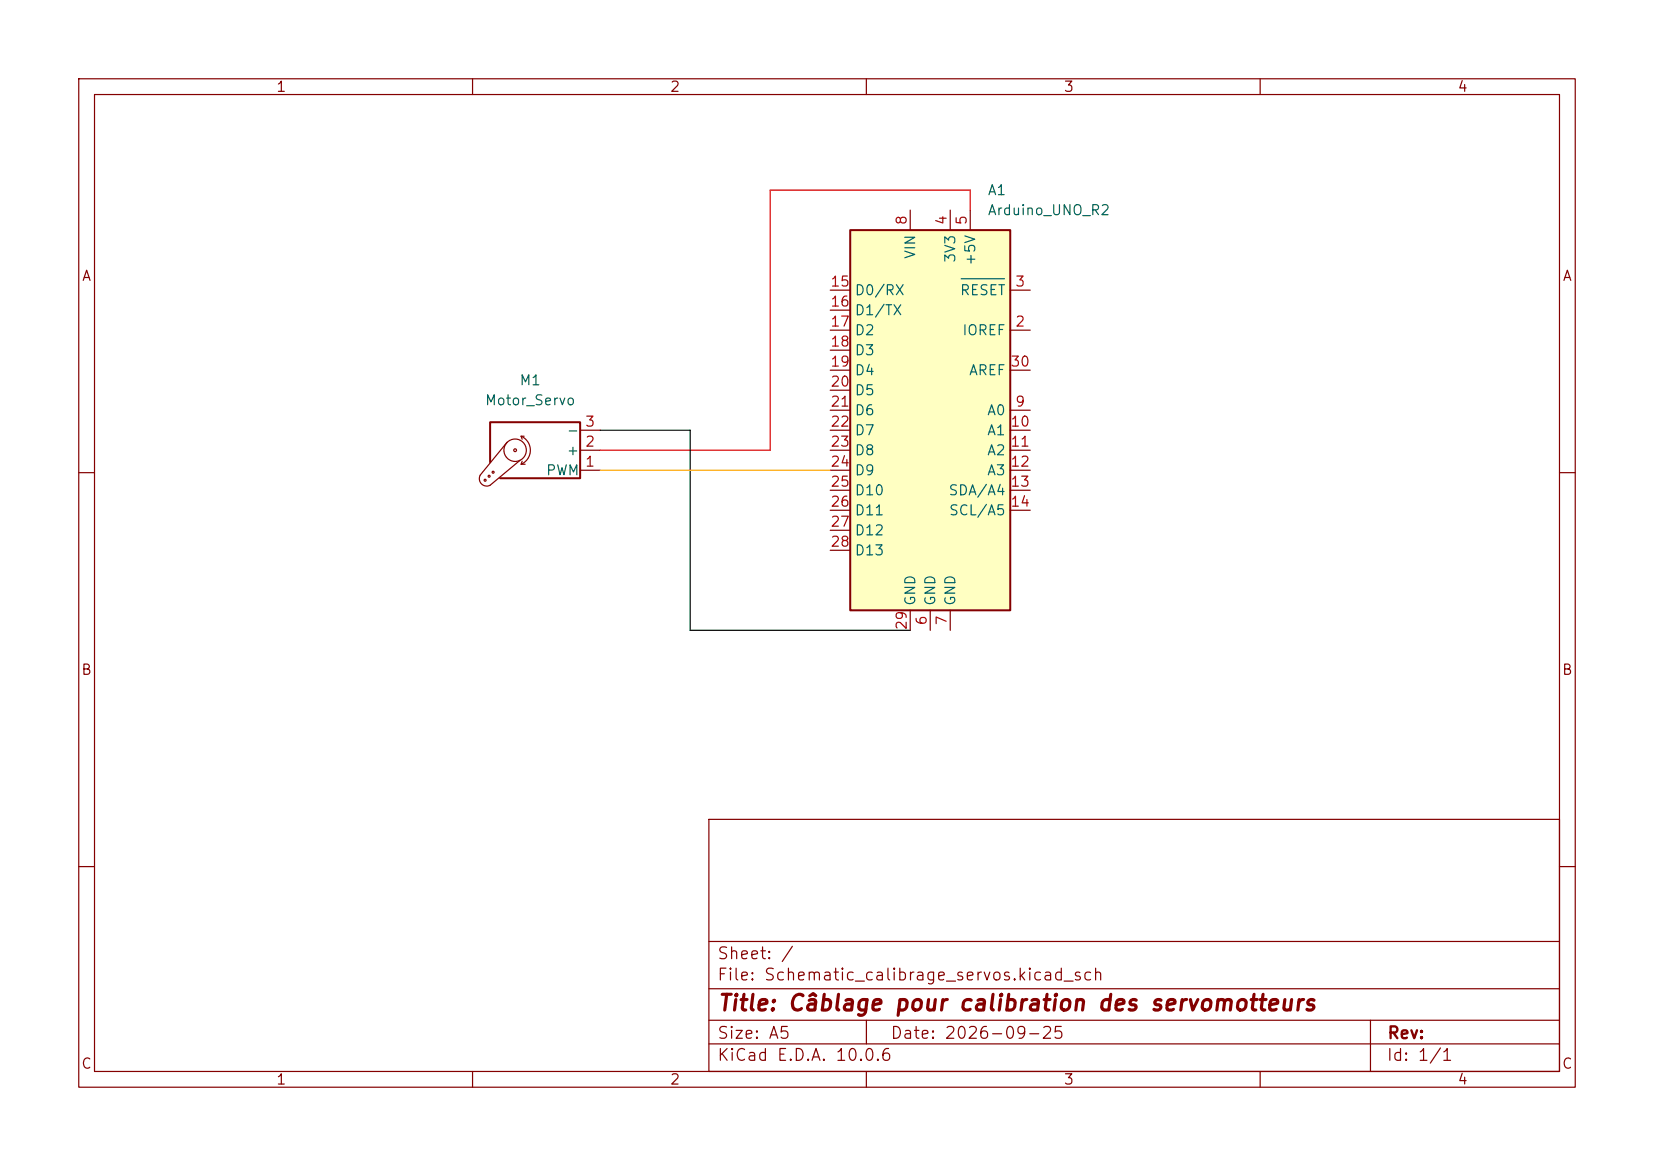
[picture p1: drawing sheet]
(kicad_sch
 (version 20260306)
 (generator "eeschema")
 (generator_version "10.0")
 (paper "A5")
 (title_block
  (title "Câblage pour calibration des servomotteurs")
  (date "2026-09-25"))
 (lib_symbols
  (symbol "MCU_Module:Arduino_UNO_R2" (exclude_from_sim no) (in_bom yes) (on_board yes)
   (in_pos_files yes)
   (duplicate_pin_numbers_are_jumpers no)
   (property "Reference" "A" (at -10.16 23.495 0) (show_name no) (do_not_autoplace no) (effects (font (size 1.27 1.27)) (justify left bottom)))
   (property "Value" "Arduino_UNO_R2" (at 5.08 -26.67 0) (show_name no) (do_not_autoplace no) (effects (font (size 1.27 1.27)) (justify left top)))
   (property "Footprint" "Module:Arduino_UNO_R2" (at 0 0 0) (show_name no) (do_not_autoplace no) (hide yes) (effects (font (size 1.27 1.27)
    (italic yes))))
   (property "Datasheet" "https://www.arduino.cc/en/Main/arduinoBoardUno" (at 0 0 0) (show_name no) (do_not_autoplace no) (hide yes) (effects (font (size 1.27 1.27))))
   (property "Description" "Arduino UNO Microcontroller Module, release 2" (at 0 0 0) (show_name no) (do_not_autoplace no) (hide yes) (effects (font (size 1.27 1.27))))
   (symbol "Arduino_UNO_R2_0_1"
    (rectangle (start -10.16 22.86) (end 10.16 -25.4) (stroke (width 0.254) (type default)) (fill (type background))))
   (symbol "Arduino_UNO_R2_1_1"
    (pin no_connect line (at -10.16 -20.32 0) (length 2.54) (hide yes) (name "NC" (effects (font (size 1.27 1.27)))) (number "1" (effects (font (size 1.27 1.27)))))
    (pin output line (at 12.7 10.16 180) (length 2.54) (name "IOREF" (effects (font (size 1.27 1.27)))) (number "2" (effects (font (size 1.27 1.27)))))
    (pin input line (at 12.7 15.24 180) (length 2.54) (name "~{RESET}" (effects (font (size 1.27 1.27)))) (number "3" (effects (font (size 1.27 1.27)))))
    (pin power_out line (at 2.54 25.4 270) (length 2.54) (name "3V3" (effects (font (size 1.27 1.27)))) (number "4" (effects (font (size 1.27 1.27)))))
    (pin power_out line (at 5.08 25.4 270) (length 2.54) (name "+5V" (effects (font (size 1.27 1.27)))) (number "5" (effects (font (size 1.27 1.27)))))
    (pin power_in line (at 0 -27.94 90) (length 2.54) (name "GND" (effects (font (size 1.27 1.27)))) (number "6" (effects (font (size 1.27 1.27)))))
    (pin power_in line (at 2.54 -27.94 90) (length 2.54) (name "GND" (effects (font (size 1.27 1.27)))) (number "7" (effects (font (size 1.27 1.27)))))
    (pin power_in line (at -2.54 25.4 270) (length 2.54) (name "VIN" (effects (font (size 1.27 1.27)))) (number "8" (effects (font (size 1.27 1.27)))))
    (pin bidirectional line (at 12.7 0 180) (length 2.54) (name "A0" (effects (font (size 1.27 1.27)))) (number "9" (effects (font (size 1.27 1.27)))))
    (pin bidirectional line (at 12.7 -2.54 180) (length 2.54) (name "A1" (effects (font (size 1.27 1.27)))) (number "10" (effects (font (size 1.27 1.27)))))
    (pin bidirectional line (at 12.7 -5.08 180) (length 2.54) (name "A2" (effects (font (size 1.27 1.27)))) (number "11" (effects (font (size 1.27 1.27)))))
    (pin bidirectional line (at 12.7 -7.62 180) (length 2.54) (name "A3" (effects (font (size 1.27 1.27)))) (number "12" (effects (font (size 1.27 1.27)))))
    (pin bidirectional line (at 12.7 -10.16 180) (length 2.54) (name "SDA/A4" (effects (font (size 1.27 1.27)))) (number "13" (effects (font (size 1.27 1.27)))))
    (pin bidirectional line (at 12.7 -12.7 180) (length 2.54) (name "SCL/A5" (effects (font (size 1.27 1.27)))) (number "14" (effects (font (size 1.27 1.27)))))
    (pin bidirectional line (at -12.7 15.24 0) (length 2.54) (name "D0/RX" (effects (font (size 1.27 1.27)))) (number "15" (effects (font (size 1.27 1.27)))))
    (pin bidirectional line (at -12.7 12.7 0) (length 2.54) (name "D1/TX" (effects (font (size 1.27 1.27)))) (number "16" (effects (font (size 1.27 1.27)))))
    (pin bidirectional line (at -12.7 10.16 0) (length 2.54) (name "D2" (effects (font (size 1.27 1.27)))) (number "17" (effects (font (size 1.27 1.27)))))
    (pin bidirectional line (at -12.7 7.62 0) (length 2.54) (name "D3" (effects (font (size 1.27 1.27)))) (number "18" (effects (font (size 1.27 1.27)))))
    (pin bidirectional line (at -12.7 5.08 0) (length 2.54) (name "D4" (effects (font (size 1.27 1.27)))) (number "19" (effects (font (size 1.27 1.27)))))
    (pin bidirectional line (at -12.7 2.54 0) (length 2.54) (name "D5" (effects (font (size 1.27 1.27)))) (number "20" (effects (font (size 1.27 1.27)))))
    (pin bidirectional line (at -12.7 0 0) (length 2.54) (name "D6" (effects (font (size 1.27 1.27)))) (number "21" (effects (font (size 1.27 1.27)))))
    (pin bidirectional line (at -12.7 -2.54 0) (length 2.54) (name "D7" (effects (font (size 1.27 1.27)))) (number "22" (effects (font (size 1.27 1.27)))))
    (pin bidirectional line (at -12.7 -5.08 0) (length 2.54) (name "D8" (effects (font (size 1.27 1.27)))) (number "23" (effects (font (size 1.27 1.27)))))
    (pin bidirectional line (at -12.7 -7.62 0) (length 2.54) (name "D9" (effects (font (size 1.27 1.27)))) (number "24" (effects (font (size 1.27 1.27)))))
    (pin bidirectional line (at -12.7 -10.16 0) (length 2.54) (name "D10" (effects (font (size 1.27 1.27)))) (number "25" (effects (font (size 1.27 1.27)))))
    (pin bidirectional line (at -12.7 -12.7 0) (length 2.54) (name "D11" (effects (font (size 1.27 1.27)))) (number "26" (effects (font (size 1.27 1.27)))))
    (pin bidirectional line (at -12.7 -15.24 0) (length 2.54) (name "D12" (effects (font (size 1.27 1.27)))) (number "27" (effects (font (size 1.27 1.27)))))
    (pin bidirectional line (at -12.7 -17.78 0) (length 2.54) (name "D13" (effects (font (size 1.27 1.27)))) (number "28" (effects (font (size 1.27 1.27)))))
    (pin power_in line (at -2.54 -27.94 90) (length 2.54) (name "GND" (effects (font (size 1.27 1.27)))) (number "29" (effects (font (size 1.27 1.27)))))
    (pin input line (at 12.7 5.08 180) (length 2.54) (name "AREF" (effects (font (size 1.27 1.27)))) (number "30" (effects (font (size 1.27 1.27))))))
   (embedded_fonts no))
  (symbol "Motor:Motor_Servo"
   (pin_names
    (offset 0.0254)) (exclude_from_sim no) (in_bom yes) (on_board yes)
   (in_pos_files yes)
   (duplicate_pin_numbers_are_jumpers no)
   (property "Reference" "M" (at -5.08 4.445 0) (show_name no) (do_not_autoplace no) (effects (font (size 1.27 1.27)) (justify left)))
   (property "Value" "Motor_Servo" (at -5.08 -4.064 0) (show_name no) (do_not_autoplace no) (effects (font (size 1.27 1.27)) (justify left top)))
   (property "Footprint" "" (at 0 -4.826 0) (show_name no) (do_not_autoplace no) (hide yes) (effects (font (size 1.27 1.27))))
   (property "Datasheet" "http://forums.parallax.com/uploads/attachments/46831/74481.png" (at 0 -4.826 0) (show_name no) (do_not_autoplace no) (hide yes) (effects (font (size 1.27 1.27))))
   (property "Description" "Servo Motor (Futaba, HiTec, JR connector)" (at 0 0 0) (show_name no) (do_not_autoplace no) (hide yes) (effects (font (size 1.27 1.27))))
   (symbol "Motor_Servo_0_1"
    (polyline (pts (xy 2.413 1.778) (xy 1.905 1.778)) (stroke (width 0) (type default)) (fill (type none)))
    (polyline (pts (xy 2.413 1.778) (xy 2.286 1.397)) (stroke (width 0) (type default)) (fill (type none)))
    (polyline (pts (xy 2.413 -1.778) (xy 2.032 -1.778)) (stroke (width 0) (type default)) (fill (type none)))
    (polyline (pts (xy 2.413 -1.778) (xy 2.286 -1.397)) (stroke (width 0) (type default)) (fill (type none)))
    (arc (start 2.413 -1.778) (mid 1.2406 0) (end 2.413 1.778) (stroke (width 0) (type default)) (fill (type none)))
    (circle (center 3.175 0) (radius 0.1778) (stroke (width 0) (type default)) (fill (type none)))
    (circle (center 3.175 0) (radius 1.4224) (stroke (width 0) (type default)) (fill (type none)))
    (polyline (pts (xy 5.08 3.556) (xy -5.08 3.556) (xy -5.08 -3.556) (xy 6.35 -3.556) (xy 6.35 1.524)) (stroke (width 0.254) (type default)) (fill (type none)))
    (circle (center 5.969 2.794) (radius 0.127) (stroke (width 0) (type default)) (fill (type none)))
    (polyline (pts (xy 6.35 4.445) (xy 2.54 1.27)) (stroke (width 0) (type default)) (fill (type none)))
    (circle (center 6.477 3.302) (radius 0.127) (stroke (width 0) (type default)) (fill (type none)))
    (arc (start 6.35 4.445) (mid 7.4487 4.2737) (end 7.62 3.175) (stroke (width 0) (type default)) (fill (type none)))
    (circle (center 6.985 3.81) (radius 0.127) (stroke (width 0) (type default)) (fill (type none)))
    (polyline (pts (xy 7.62 3.175) (xy 4.191 -1.016)) (stroke (width 0) (type default)) (fill (type none))))
   (symbol "Motor_Servo_1_1"
    (pin passive line (at -7.62 2.54 0) (length 2.54) (name "PWM" (effects (font (size 1.27 1.27)))) (number "1" (effects (font (size 1.27 1.27)))))
    (pin passive line (at -7.62 0 0) (length 2.54) (name "+" (effects (font (size 1.27 1.27)))) (number "2" (effects (font (size 1.27 1.27)))))
    (pin passive line (at -7.62 -2.54 0) (length 2.54) (name "-" (effects (font (size 1.27 1.27)))) (number "3" (effects (font (size 1.27 1.27))))))
   (embedded_fonts no)))
 (bus_entry
  (at 227.33 60.96)
  (size 2.54 2.54)
  (stroke (width 0) (type default)))
 (wire
  (pts (xy 97.79 24.13) (xy 97.79 57.15))
  (stroke (width 0) (type default) (color 255 0 0 1)))
 (wire
  (pts (xy 87.63 54.61) (xy 87.63 80.01))
  (stroke (width 0) (type default) (color 0 0 0 1)))
 (wire
  (pts (xy 76.2 59.69) (xy 105.41 59.69))
  (stroke (width 0) (type default) (color 255 165 0 1)))
 (wire
  (pts (xy 97.79 24.13) (xy 123.19 24.13))
  (stroke (width 0) (type default) (color 255 0 0 1)))
 (wire
  (pts (xy 76.2 54.61) (xy 87.63 54.61))
  (stroke (width 0) (type default) (color 0 0 0 1)))
 (wire
  (pts (xy 87.63 80.01) (xy 115.57 80.01))
  (stroke (width 0) (type default) (color 0 0 0 1)))
 (wire
  (pts (xy 123.19 24.13) (xy 123.19 26.67))
  (stroke (width 0) (type default) (color 255 0 0 1)))
 (wire
  (pts (xy 76.2 57.15) (xy 97.79 57.15))
  (stroke (width 0) (type default) (color 255 0 0 1)))
 (symbol
  (lib_id "Motor:Motor_Servo")
  (at 68.58 57.15 180)
  (unit 1)
  (body_style 1)
  (exclude_from_sim no)
  (in_bom yes)
  (on_board yes)
  (in_pos_files yes)
  (dnp no)
  (fields_autoplaced yes)
  (property "Reference" "M1" (at 67.3239 48.26 0) (show_name no) (do_not_autoplace no) (effects (font (size 1.27 1.27))))
  (property "Value" "Motor_Servo" (at 67.3239 50.8 0) (show_name no) (do_not_autoplace no) (effects (font (size 1.27 1.27))))
  (property "Footprint" "Module:Arduino_UNO_R2" (at 68.58 52.324 0) (hide yes) (show_name no) (do_not_autoplace no) (effects (font (size 1.27 1.27))))
  (property "Datasheet" "http://forums.parallax.com/uploads/attachments/46831/74481.png" (at 68.58 52.324 0) (hide yes) (show_name no) (do_not_autoplace no) (effects (font (size 1.27 1.27))))
  (property "Description" "Servo Motor (Futaba, HiTec, JR connector)" (at 68.58 57.15 0) (hide yes) (show_name no) (do_not_autoplace no) (effects (font (size 1.27 1.27))))
  (pin "2")
  (pin "3")
  (pin "1"))
 (symbol
  (lib_id "MCU_Module:Arduino_UNO_R2")
  (at 118.11 52.07 0)
  (unit 1)
  (body_style 1)
  (exclude_from_sim no)
  (in_bom yes)
  (on_board yes)
  (in_pos_files yes)
  (dnp no)
  (fields_autoplaced yes)
  (property "Reference" "A1" (at 125.3333 24.13 0) (show_name no) (do_not_autoplace no) (effects (font (size 1.27 1.27)) (justify left)))
  (property "Value" "Arduino_UNO_R2" (at 125.3333 26.67 0) (show_name no) (do_not_autoplace no) (effects (font (size 1.27 1.27)) (justify left)))
  (property "Footprint" "Module:Arduino_UNO_R2" (at 118.11 52.07 0) (hide yes) (show_name no) (do_not_autoplace no) (effects (font (size 1.27 1.27)
    (italic yes))))
  (property "Datasheet" "https://www.arduino.cc/en/Main/arduinoBoardUno" (at 118.11 52.07 0) (hide yes) (show_name no) (do_not_autoplace no) (effects (font (size 1.27 1.27))))
  (property "Description" "Arduino UNO Microcontroller Module, release 2" (at 118.11 52.07 0) (hide yes) (show_name no) (do_not_autoplace no) (effects (font (size 1.27 1.27))))
  (pin "30")
  (pin "29")
  (pin "28")
  (pin "27")
  (pin "25")
  (pin "26")
  (pin "17")
  (pin "24")
  (pin "23")
  (pin "20")
  (pin "22")
  (pin "21")
  (pin "19")
  (pin "18")
  (pin "5")
  (pin "12")
  (pin "2")
  (pin "3")
  (pin "7")
  (pin "9")
  (pin "4")
  (pin "8")
  (pin "6")
  (pin "10")
  (pin "13")
  (pin "14")
  (pin "15")
  (pin "16")
  (pin "11")
  (pin "1"))
 (sheet_instances
  (path ""
   (page "1")))
 (embedded_fonts no))
